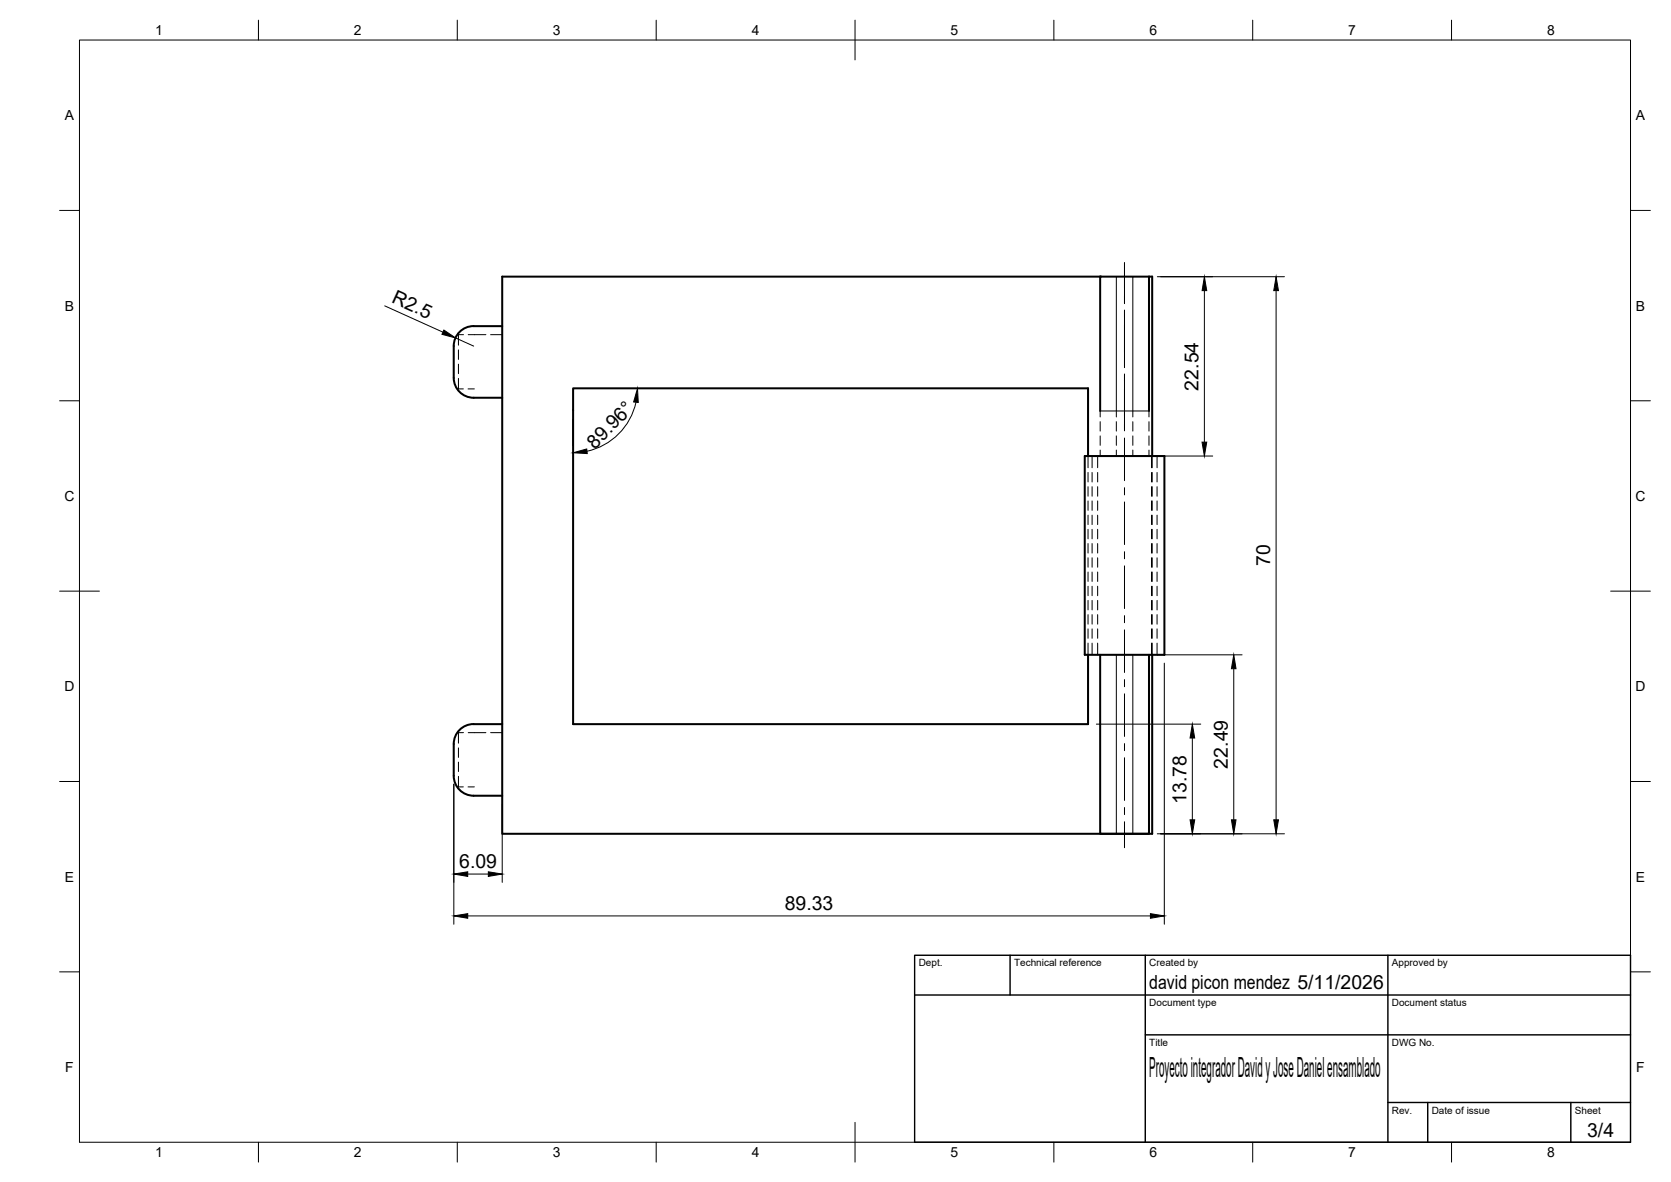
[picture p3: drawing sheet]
<svg xmlns="http://www.w3.org/2000/svg" width="420mm" height="297mm" viewBox="0 0 420 297" stroke-linecap="round" stroke-linejoin="round" font-family="sans-serif">
<!-- layer: Visible -->
<g fill="none" stroke="#000" stroke-width=".51">
<path d="M276.6 69.5h-150.3v140h163.4v-44.9M276.6 69.5h12.3M276.6 69.5v33.8M288.9 69.5h.8v45.1M288.9 69.5v33.8M114.1 95a5 5 0 0 0 5 5M119.1 100h7.2M119.1 82h7.2M119.1 81.9a5 5 0 0 0-5 5v8.1M272.8 114.6h20v50h-20zM273.6 114.6v-17h-129.5v84.4h129.5v-17.4M276.6 164.6v44.9h12.3v-44.9"/>
<path d="M119.1 182h7.2M119.1 200h7.2M119.1 182a5 5 0 0 0-5 5v8a5 5 0 0 0 5 5"/>
</g>
<!-- layer: Hidden -->
<g fill="none" stroke="#000" stroke-width=".25">
<path d="M114.9 97.7h1.6M115 84.1h1.5M115.3 84.1v2.6M115.3 87.9v2.4M115.3 91.5v2.4M115.3 95.1v2.6M117.7 97.7h1.6M117.7 84.1h4.5M123.4 84.1h2.9M273.6 114.6v2.9M273.6 118.7v2.4M276 114.6v2.9"/>
<path d="M276 118.7v2.4M276.6 103.3v1.5M276.6 106v2.3M276.6 109.5v2.4M276.6 113.1v1.5M288.9 103.3v1.5M288.9 106v2.3M288.9 109.5v2.4M288.9 113.1v1.5M289.5 114.6v2.9M289.5 118.7v2.4M289.7 114.6v2.9"/>
<path d="M289.7 118.7v2.4M273.6 122.3v2.4M273.6 125.9v2.4M273.6 129.5v2.3M273.6 133v2.4M273.6 136.6v2.4M276 122.3v2.4M276 125.9v2.4M276 129.5v2.3M276 133v2.4M276 136.6v2.4M289.5 122.3v2.4"/>
<path d="M289.5 125.9v2.4M289.5 129.5v2.3M289.5 133v2.4M289.5 136.6v2.4M289.7 122.3v2.4M289.7 125.9v2.4M289.7 129.5v2.3M289.7 133v2.4M289.7 136.6v2.4M273.6 140.2v2.3M273.6 143.7v2.4M273.6 147.3v2.4"/>
<path d="M273.6 150.9v2.4M273.6 154.5v2.4M273.6 158v2.4M276 140.2v2.3M276 143.7v2.4M276 147.3v2.4M276 150.9v2.4M276 154.5v2.4M276 158v2.4M289.5 140.2v2.3M289.5 143.7v2.4M289.5 147.3v2.4"/>
<path d="M289.5 150.9v2.4M289.5 154.5v2.4M289.5 158v2.4M289.7 140.2v2.3M289.7 143.7v2.4M289.7 147.3v2.4M289.7 150.9v2.4M289.7 154.5v2.4M289.7 158v2.4M273.6 161.6v3M276 161.6v3M289.5 161.6v3"/>
<path d="M289.7 161.6v3M114.9 197.7h1.6M115 184.1h1.5M115.3 184.1v2.7M115.3 187.9v2.4M115.3 191.5v2.4M115.3 195.1v2.6M117.7 197.7h1.6M117.7 184.1h4.5M123.4 184.1h2.9"/>
</g>
<!-- layer: Visible -->
<circle cx="276.6" cy="69.5" r=".25" fill="#000"/>
<!-- layer: Hidden Narrow -->
<g fill="none" stroke="#000" stroke-width=".25">
<path d="M274.6 114.6v2.9M274.6 118.7v2.4M280.7 103.3v1.5M280.7 106v2.3M280.7 109.5v2.4M280.7 113.1v1.5M284.8 103.3v1.5M284.8 106v2.3M284.8 109.5v2.4M284.8 113.1v1.5M290.9 114.6v2.9M290.9 118.7v2.4"/>
<path d="M274.6 122.3v2.4M274.6 125.9v2.4M274.6 129.5v2.3M274.6 133v2.4M274.6 136.6v2.4M290.9 122.3v2.4M290.9 125.9v2.4M290.9 129.5v2.3M290.9 133v2.4M290.9 136.6v2.4M274.6 140.2v2.3M274.6 143.7v2.4"/>
<path d="M274.6 147.3v2.4M274.6 150.9v2.4M274.6 154.5v2.4M274.6 158v2.4M290.9 140.2v2.3M290.9 143.7v2.4M290.9 147.3v2.4M290.9 150.9v2.4M290.9 154.5v2.4M290.9 158v2.4M274.6 161.6v3M290.9 161.6v3"/>
</g>
<!-- layer: Visible Narrow -->
<path d="M280.7 69.5h.1M280.7 69.5v33.8M284.8 69.5h.1M284.8 69.5v33.8M276.6 103.3h12.3M280.7 164.6v44.9M284.8 164.6v44.9" fill="none" stroke="#000" stroke-width=".25"/>
<!-- layer: BORDER -->
<g fill="none" stroke="#000" stroke-width=".25">
<path d="M20 10.1h390v276.9h-390zM65 5.1v5M115 5.1v5M165 5.1v5M215 5.1v10M265 5.1v5M315 5.1v5M365 5.1v5M15 52.9h5M410 52.9h5M15 100.7h5M410 100.7h5"/>
<path d="M15 148.6h10M405 148.6h10M15 196.4h5M410 196.4h5M15 244.2h5M410 244.2h5M65 287v5M115 287v5M165 287v5M215 282.1v9.9M265 287v5M315 287v5"/>
<path d="M365 287v5"/>
</g>
<!-- layer: TITLEBLOCK -->
<path d="M230 240.1h180v46.9h-180zM230 250h180M254 240.1v9.9M288 240.1v46.9M349 240.1v46.9M288 260.1h122M349 277.1h61M359 277.1v9.9M395 277.1v9.9" fill="none" stroke="#000" stroke-width=".36"/>
<!-- layer: Smart Centers -->
<g fill="none" stroke="#000" stroke-width=".25">
<path d="M282.7 66v10.3M282.7 77.9v14.5M282.7 94v14.3M282.7 110.1v10.7M282.7 122.6v1.8M282.7 126.1v10.7M282.7 138.6v1.8M282.7 142.2v10.7M282.7 154.7v1.8M282.7 158.3v10.7M282.7 170.8v1.8M282.7 174.4v10.7"/>
<path d="M282.7 186.9v1.7M282.7 190.4v10.8M282.7 202.9v1.8M282.7 206.5v6.5"/>
</g>
<!-- layer: FD_Dimensions -->
<g fill="none" stroke="#000" stroke-width=".25">
<path d="M96.7 76.9l14.7 6.6M291 69.5h32M302.8 73v38.1M320.9 73v133M114.6 84.9l4.5 2.1M144.1 105.2v10.7M159.9 101.1a16.2 16.2 0 0 1-12.3 12.3M291 114.6h13.9M291 164.6h21.3M292.8 166.7v65.6M310.2 168v38M114.1 197.1v35.2"/>
<path d="M275.7 182h26.2M299.8 185.5v20.5M117.6 219.7h5.2M126.3 202.1v19.6M291 209.5h32M117.6 230.2h171.7"/>
</g>
<g fill="#000" stroke="#000" stroke-width=".25">
<path d="M302.8 69.5l.6 3.5h-1.1zM320.9 69.5l.6 3.5h-1.2zM111.6 82.9l3 2-3.5-.9zM144.1 113.8l3.4-1 .2 1.2zM160.3 97.6l.2 3.5-1.2-.1zM302.2 111.1h1.2l-.6 3.5zM310.2 164.6l.6 3.4h-1.2zM299.8 182l.6 3.5h-1.2zM114.1 219.7l3.5-.6v1.1zM122.8 219.1l3.5 .6-3.5 .5zM299.2 206h1.2l-.6 3.5zM309.6 206h1.2l-.6 3.5z"/>
<path d="M320.3 206h1.2l-.6 3.5zM114.1 230.2l3.5-.6v1.2zM289.3 229.6l3.5 .6-3.5 .6z"/>
</g>
<text font-size="7" x="289" y="270.6">Proyecto integrador David y Jose Daniel ensamblado</text>
<g font-size="4.9">
<text x="98.3" y="76" transform="rotate(24 98.3 76)">R2.5</text>
<text x="301.4" y="98.1" transform="rotate(-90 301.4 98.1)">22.54</text>
<text x="149.5" y="113" transform="rotate(-45 149.5 113)">89.96°</text>
<text x="319.4" y="142.2" transform="rotate(-90 319.4 142.2)">70</text>
<text x="308.8" y="193.1" transform="rotate(-90 308.8 193.1)">22.49</text>
<text x="298.3" y="202" transform="rotate(-90 298.3 202)">13.78</text>
<text x="115.5" y="218.2">6.09</text>
<text x="197.3" y="228.7">89.33</text>
<text x="289" y="248.5">david picon mendez 5/11/2026</text>
<text x="399.1" y="285.7">3/4</text>
</g>
<g font-size="3.5">
<text x="39" y="8.8">1</text>
<text x="89" y="8.8">2</text>
<text x="139" y="8.8">3</text>
<text x="189" y="8.8">4</text>
<text x="239" y="8.8">5</text>
<text x="289" y="8.8">6</text>
<text x="339" y="8.8">7</text>
<text x="389" y="8.8">8</text>
<text x="16.3" y="30.2">A</text>
<text x="411.3" y="30.2">A</text>
<text x="16.3" y="78">B</text>
<text x="411.3" y="78">B</text>
<text x="16.2" y="125.9">C</text>
<text x="411.2" y="125.9">C</text>
<text x="16.2" y="173.7">D</text>
<text x="411.2" y="173.7">D</text>
<text x="16.3" y="221.6">E</text>
<text x="411.3" y="221.6">E</text>
<text x="16.4" y="269.4">F</text>
<text x="411.4" y="269.4">F</text>
<text x="39" y="290.8">1</text>
<text x="89" y="290.8">2</text>
<text x="139" y="290.8">3</text>
<text x="189" y="290.8">4</text>
<text x="239" y="290.8">5</text>
<text x="289" y="290.8">6</text>
<text x="339" y="290.8">7</text>
<text x="389" y="290.8">8</text>
</g>
<g font-size="2.5">
<text x="231" y="242.9">Dept.</text>
<text x="255" y="242.9">Technical reference</text>
<text x="289" y="242.9">Created by</text>
<text x="350" y="242.9">Approved by</text>
<text x="289" y="252.8">Document type</text>
<text x="350" y="252.8">Document status</text>
<text x="289" y="262.9">Title</text>
<text x="350" y="262.9">DWG No.</text>
<text x="350" y="279.9">Rev.</text>
<text x="360" y="279.9">Date of issue</text>
<text x="396" y="279.9">Sheet</text>
</g>
</svg>
